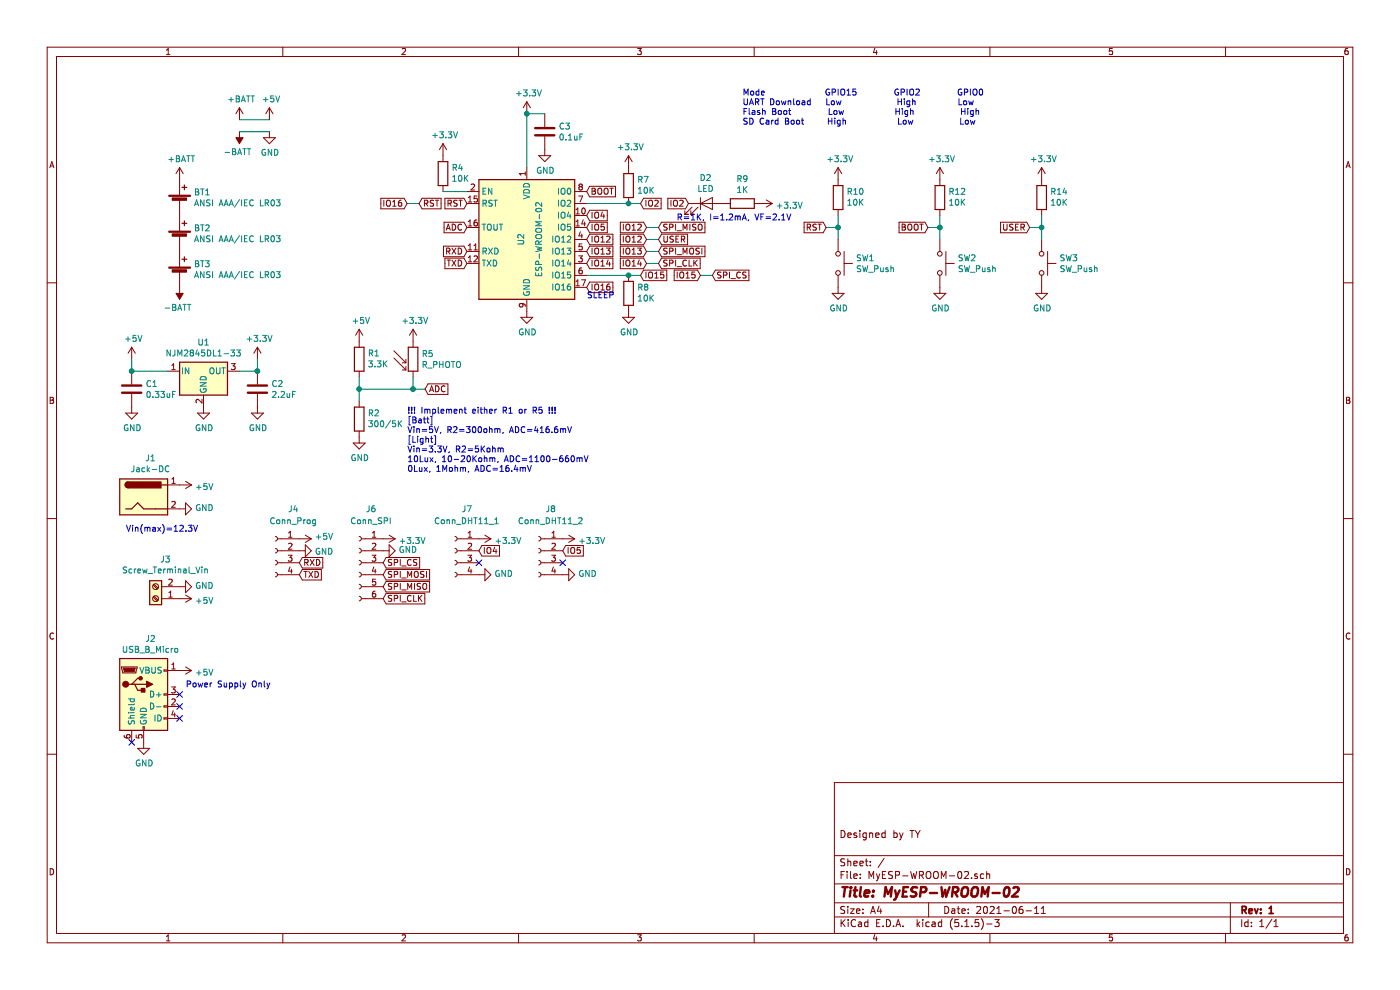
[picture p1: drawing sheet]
EESchema Schematic File Version 4
EELAYER 30 0
EELAYER END
$Descr A4 11693 8268
encoding utf-8
Sheet 1 1
Title "MyESP-WROOM-02"
Date "2021-06-11"
Rev "1"
Comp ""
Comment1 "Designed by TY"
Comment2 ""
Comment3 ""
Comment4 ""
$EndDescr
$Comp
L RF_Module:ESP-WROOM-02 U2
U 1 1
P 4400 2000
F 0 "U2" V 4350 2000 50  0000 C CNN
F 1 "ESP-WROOM-02" V 4500 2000 50  0000 C CNN
F 2 "RF_Module:ESP-WROOM-02" H 5000 1450 50  0001 C CNN
F 3 "https://www.espressif.com/sites/default/files/documentation/0c-esp-wroom-02_datasheet_en.pdf" H 4450 3500 50  0001 C CNN
	1    4400 2000
	1    0    0    -1  
$EndComp
$Comp
L Device:Battery_Cell BT1
U 1 1
P 1500 1700
F 0 "BT1" H 1618 1796 50  0000 L CNN
F 1 "ANSI AAA/IEC LR03" H 1618 1705 50  0000 L CNN
F 2 "Battery:BatteryHolder_Keystone_2466_1xAAA" V 1500 1760 50  0001 C CNN
F 3 "~" V 1500 1760 50  0001 C CNN
	1    1500 1700
	1    0    0    -1  
$EndComp
$Comp
L Device:Battery_Cell BT2
U 1 1
P 1500 2000
F 0 "BT2" H 1618 2096 50  0000 L CNN
F 1 "ANSI AAA/IEC LR03" H 1618 2005 50  0000 L CNN
F 2 "Battery:BatteryHolder_Keystone_2466_1xAAA" V 1500 2060 50  0001 C CNN
F 3 "~" V 1500 2060 50  0001 C CNN
	1    1500 2000
	1    0    0    -1  
$EndComp
$Comp
L Device:Battery_Cell BT3
U 1 1
P 1500 2300
F 0 "BT3" H 1618 2396 50  0000 L CNN
F 1 "ANSI AAA/IEC LR03" H 1618 2305 50  0000 L CNN
F 2 "Battery:BatteryHolder_Keystone_2466_1xAAA" V 1500 2360 50  0001 C CNN
F 3 "~" V 1500 2360 50  0001 C CNN
	1    1500 2300
	1    0    0    -1  
$EndComp
$Comp
L power:+BATT #PWR04
U 1 1
P 1500 1500
F 0 "#PWR04" H 1500 1350 50  0001 C CNN
F 1 "+BATT" H 1515 1673 50  0000 C CNN
F 2 "" H 1500 1500 50  0001 C CNN
F 3 "" H 1500 1500 50  0001 C CNN
	1    1500 1500
	1    0    0    -1  
$EndComp
$Comp
L power:-BATT #PWR05
U 1 1
P 1500 2400
F 0 "#PWR05" H 1500 2250 50  0001 C CNN
F 1 "-BATT" H 1515 2573 50  0000 C CNN
F 2 "" H 1500 2400 50  0001 C CNN
F 3 "" H 1500 2400 50  0001 C CNN
	1    1500 2400
	-1   0    0    1   
$EndComp
Text GLabel 3900 2100 0    50   Input ~ 0
RXD
Text GLabel 3900 2200 0    50   Input ~ 0
TXD
Text GLabel 3900 1700 0    50   Input ~ 0
RST
Text GLabel 3900 1900 0    50   Input ~ 0
ADC
$Comp
L Regulator_Linear:L7805 U1
U 1 1
P 1700 3100
F 0 "U1" H 1700 3342 50  0000 C CNN
F 1 "NJM2845DL1-33" H 1700 3251 50  0000 C CNN
F 2 "Package_TO_SOT_SMD:TO-252-2" H 1725 2950 50  0001 L CIN
F 3 "http://www.st.com/content/ccc/resource/technical/document/datasheet/41/4f/b3/b0/12/d4/47/88/CD00000444.pdf/files/CD00000444.pdf/jcr:content/translations/en.CD00000444.pdf" H 1700 3050 50  0001 C CNN
	1    1700 3100
	1    0    0    -1  
$EndComp
$Comp
L power:+5V #PWR016
U 1 1
P 2250 1000
F 0 "#PWR016" H 2250 850 50  0001 C CNN
F 1 "+5V" H 2265 1173 50  0000 C CNN
F 2 "" H 2250 1000 50  0001 C CNN
F 3 "" H 2250 1000 50  0001 C CNN
	1    2250 1000
	1    0    0    -1  
$EndComp
$Comp
L power:+BATT #PWR012
U 1 1
P 2000 1000
F 0 "#PWR012" H 2000 850 50  0001 C CNN
F 1 "+BATT" H 2015 1173 50  0000 C CNN
F 2 "" H 2000 1000 50  0001 C CNN
F 3 "" H 2000 1000 50  0001 C CNN
	1    2000 1000
	1    0    0    -1  
$EndComp
Wire Wire Line
	2250 1000 2000 1000
$Comp
L power:GND #PWR017
U 1 1
P 2250 1100
F 0 "#PWR017" H 2250 850 50  0001 C CNN
F 1 "GND" H 2255 927 50  0000 C CNN
F 2 "" H 2250 1100 50  0001 C CNN
F 3 "" H 2250 1100 50  0001 C CNN
	1    2250 1100
	1    0    0    -1  
$EndComp
$Comp
L power:-BATT #PWR013
U 1 1
P 2000 1100
F 0 "#PWR013" H 2000 950 50  0001 C CNN
F 1 "-BATT" H 2015 1273 50  0000 C CNN
F 2 "" H 2000 1100 50  0001 C CNN
F 3 "" H 2000 1100 50  0001 C CNN
	1    2000 1100
	-1   0    0    1   
$EndComp
Wire Wire Line
	2000 1100 2250 1100
$Comp
L power:+5V #PWR01
U 1 1
P 1100 3000
F 0 "#PWR01" H 1100 2850 50  0001 C CNN
F 1 "+5V" H 1115 3173 50  0000 C CNN
F 2 "" H 1100 3000 50  0001 C CNN
F 3 "" H 1100 3000 50  0001 C CNN
	1    1100 3000
	1    0    0    -1  
$EndComp
$Comp
L power:GND #PWR011
U 1 1
P 1700 3400
F 0 "#PWR011" H 1700 3150 50  0001 C CNN
F 1 "GND" H 1705 3227 50  0000 C CNN
F 2 "" H 1700 3400 50  0001 C CNN
F 3 "" H 1700 3400 50  0001 C CNN
	1    1700 3400
	1    0    0    -1  
$EndComp
$Comp
L Device:C C1
U 1 1
P 1100 3250
F 0 "C1" H 1215 3296 50  0000 L CNN
F 1 "0.33uF" H 1215 3205 50  0000 L CNN
F 2 "Capacitor_THT:C_Disc_D5.0mm_W2.5mm_P5.00mm" H 1138 3100 50  0001 C CNN
F 3 "~" H 1100 3250 50  0001 C CNN
	1    1100 3250
	1    0    0    -1  
$EndComp
$Comp
L power:GND #PWR02
U 1 1
P 1100 3400
F 0 "#PWR02" H 1100 3150 50  0001 C CNN
F 1 "GND" H 1105 3227 50  0000 C CNN
F 2 "" H 1100 3400 50  0001 C CNN
F 3 "" H 1100 3400 50  0001 C CNN
	1    1100 3400
	1    0    0    -1  
$EndComp
Wire Wire Line
	1100 3000 1100 3100
$Comp
L power:+3.3V #PWR014
U 1 1
P 2150 3000
F 0 "#PWR014" H 2150 2850 50  0001 C CNN
F 1 "+3.3V" H 2165 3173 50  0000 C CNN
F 2 "" H 2150 3000 50  0001 C CNN
F 3 "" H 2150 3000 50  0001 C CNN
	1    2150 3000
	1    0    0    -1  
$EndComp
$Comp
L Device:C C2
U 1 1
P 2150 3250
F 0 "C2" H 2265 3296 50  0000 L CNN
F 1 "2.2uF" H 2265 3205 50  0000 L CNN
F 2 "Capacitor_THT:C_Disc_D5.0mm_W2.5mm_P5.00mm" H 2188 3100 50  0001 C CNN
F 3 "~" H 2150 3250 50  0001 C CNN
	1    2150 3250
	1    0    0    -1  
$EndComp
$Comp
L power:GND #PWR015
U 1 1
P 2150 3400
F 0 "#PWR015" H 2150 3150 50  0001 C CNN
F 1 "GND" H 2155 3227 50  0000 C CNN
F 2 "" H 2150 3400 50  0001 C CNN
F 3 "" H 2150 3400 50  0001 C CNN
	1    2150 3400
	1    0    0    -1  
$EndComp
Wire Wire Line
	2150 3000 2150 3100
Connection ~ 2150 3100
Wire Wire Line
	1400 3100 1100 3100
Connection ~ 1100 3100
Wire Wire Line
	2000 3100 2150 3100
$Comp
L power:GND #PWR027
U 1 1
P 4400 2600
F 0 "#PWR027" H 4400 2350 50  0001 C CNN
F 1 "GND" H 4405 2427 50  0000 C CNN
F 2 "" H 4400 2600 50  0001 C CNN
F 3 "" H 4400 2600 50  0001 C CNN
	1    4400 2600
	1    0    0    -1  
$EndComp
$Comp
L Connector:Jack-DC J1
U 1 1
P 1200 4150
F 0 "J1" H 1257 4475 50  0000 C CNN
F 1 "Jack-DC" H 1257 4384 50  0000 C CNN
F 2 "Connector_BarrelJack:BarrelJack_Horizontal" H 1250 4110 50  0001 C CNN
F 3 "~" H 1250 4110 50  0001 C CNN
	1    1200 4150
	1    0    0    -1  
$EndComp
$Comp
L power:GND #PWR07
U 1 1
P 1500 4250
F 0 "#PWR07" H 1500 4000 50  0001 C CNN
F 1 "GND" V 1505 4122 50  0000 R CNN
F 2 "" H 1500 4250 50  0001 C CNN
F 3 "" H 1500 4250 50  0001 C CNN
	1    1500 4250
	0    -1   -1   0   
$EndComp
$Comp
L power:+5V #PWR06
U 1 1
P 1500 4050
F 0 "#PWR06" H 1500 3900 50  0001 C CNN
F 1 "+5V" V 1515 4178 50  0000 L CNN
F 2 "" H 1500 4050 50  0001 C CNN
F 3 "" H 1500 4050 50  0001 C CNN
	1    1500 4050
	0    1    1    0   
$EndComp
Text Notes 1050 4450 0    50   ~ 0
Vin(max)=12.3V
$Comp
L Connector:Screw_Terminal_01x02 J3
U 1 1
P 1300 5000
F 0 "J3" H 1218 4675 50  0000 C CNN
F 1 "Screw_Terminal_Vin" H 1218 4766 50  0000 C CNN
F 2 "TerminalBlock:TerminalBlock_bornier-2_P5.08mm" H 1300 5000 50  0001 C CNN
F 3 "~" H 1300 5000 50  0001 C CNN
	1    1300 5000
	-1   0    0    1   
$EndComp
$Comp
L power:GND #PWR08
U 1 1
P 1500 4900
F 0 "#PWR08" H 1500 4650 50  0001 C CNN
F 1 "GND" V 1505 4772 50  0000 R CNN
F 2 "" H 1500 4900 50  0001 C CNN
F 3 "" H 1500 4900 50  0001 C CNN
	1    1500 4900
	0    -1   -1   0   
$EndComp
$Comp
L power:+5V #PWR09
U 1 1
P 1500 5000
F 0 "#PWR09" H 1500 4850 50  0001 C CNN
F 1 "+5V" V 1515 5128 50  0000 L CNN
F 2 "" H 1500 5000 50  0001 C CNN
F 3 "" H 1500 5000 50  0001 C CNN
	1    1500 5000
	0    1    1    0   
$EndComp
$Comp
L power:+3.3V #PWR022
U 1 1
P 3700 1300
F 0 "#PWR022" H 3700 1150 50  0001 C CNN
F 1 "+3.3V" H 3715 1473 50  0000 C CNN
F 2 "" H 3700 1300 50  0001 C CNN
F 3 "" H 3700 1300 50  0001 C CNN
	1    3700 1300
	1    0    0    -1  
$EndComp
$Comp
L power:+3.3V #PWR026
U 1 1
P 4400 950
F 0 "#PWR026" H 4400 800 50  0001 C CNN
F 1 "+3.3V" H 4415 1123 50  0000 C CNN
F 2 "" H 4400 950 50  0001 C CNN
F 3 "" H 4400 950 50  0001 C CNN
	1    4400 950 
	1    0    0    -1  
$EndComp
$Comp
L Device:C C3
U 1 1
P 4550 1100
F 0 "C3" H 4665 1146 50  0000 L CNN
F 1 "0.1uF" H 4665 1055 50  0000 L CNN
F 2 "Capacitor_THT:C_Disc_D5.0mm_W2.5mm_P5.00mm" H 4588 950 50  0001 C CNN
F 3 "~" H 4550 1100 50  0001 C CNN
	1    4550 1100
	1    0    0    -1  
$EndComp
$Comp
L power:GND #PWR028
U 1 1
P 4550 1250
F 0 "#PWR028" H 4550 1000 50  0001 C CNN
F 1 "GND" H 4555 1077 50  0000 C CNN
F 2 "" H 4550 1250 50  0001 C CNN
F 3 "" H 4550 1250 50  0001 C CNN
	1    4550 1250
	1    0    0    -1  
$EndComp
Wire Wire Line
	4550 950  4400 950 
Wire Wire Line
	4400 950  4400 1400
Connection ~ 4400 950 
$Comp
L power:+3.3V #PWR031
U 1 1
P 5250 1400
F 0 "#PWR031" H 5250 1250 50  0001 C CNN
F 1 "+3.3V" H 5265 1573 50  0000 C CNN
F 2 "" H 5250 1400 50  0001 C CNN
F 3 "" H 5250 1400 50  0001 C CNN
	1    5250 1400
	1    0    0    -1  
$EndComp
$Comp
L power:GND #PWR032
U 1 1
P 5250 2600
F 0 "#PWR032" H 5250 2350 50  0001 C CNN
F 1 "GND" H 5255 2427 50  0000 C CNN
F 2 "" H 5250 2600 50  0001 C CNN
F 3 "" H 5250 2600 50  0001 C CNN
	1    5250 2600
	1    0    0    -1  
$EndComp
$Comp
L Switch:SW_Push SW1
U 1 1
P 7000 2200
F 0 "SW1" V 6954 2348 50  0000 L CNN
F 1 "SW_Push" V 7045 2348 50  0000 L CNN
F 2 "Button_Switch_THT:SW_PUSH_6mm" H 7000 2400 50  0001 C CNN
F 3 "~" H 7000 2400 50  0001 C CNN
	1    7000 2200
	0    1    1    0   
$EndComp
Text GLabel 4900 1600 2    50   Input ~ 0
BOOT
Text Notes 6200 1050 0    50   ~ 0
Mode             GPIO15        GPIO2        GPIO0\nUART Download   Low            High         Low\nFlash Boot        Low           High          High\nSD Card Boot     High           Low          Low
$Comp
L power:GND #PWR037
U 1 1
P 7000 2400
F 0 "#PWR037" H 7000 2150 50  0001 C CNN
F 1 "GND" H 7005 2227 50  0000 C CNN
F 2 "" H 7000 2400 50  0001 C CNN
F 3 "" H 7000 2400 50  0001 C CNN
	1    7000 2400
	1    0    0    -1  
$EndComp
Text GLabel 6900 1900 0    50   Input ~ 0
RST
$Comp
L Device:R R10
U 1 1
P 7000 1650
F 0 "R10" H 6930 1604 50  0000 R CNN
F 1 "10K" H 6930 1695 50  0000 R CNN
F 2 "Resistor_THT:R_Axial_DIN0207_L6.3mm_D2.5mm_P10.16mm_Horizontal" V 6930 1650 50  0001 C CNN
F 3 "~" H 7000 1650 50  0001 C CNN
	1    7000 1650
	-1   0    0    1   
$EndComp
$Comp
L power:+3.3V #PWR036
U 1 1
P 7000 1500
F 0 "#PWR036" H 7000 1350 50  0001 C CNN
F 1 "+3.3V" H 7015 1673 50  0000 C CNN
F 2 "" H 7000 1500 50  0001 C CNN
F 3 "" H 7000 1500 50  0001 C CNN
	1    7000 1500
	1    0    0    -1  
$EndComp
Wire Wire Line
	7000 1800 7000 1900
Wire Wire Line
	6900 1900 7000 1900
Connection ~ 7000 1900
Wire Wire Line
	7000 1900 7000 2000
$Comp
L Switch:SW_Push SW2
U 1 1
P 7850 2200
F 0 "SW2" V 7804 2348 50  0000 L CNN
F 1 "SW_Push" V 7895 2348 50  0000 L CNN
F 2 "Button_Switch_THT:SW_PUSH_6mm" H 7850 2400 50  0001 C CNN
F 3 "~" H 7850 2400 50  0001 C CNN
	1    7850 2200
	0    1    1    0   
$EndComp
$Comp
L power:GND #PWR044
U 1 1
P 7850 2400
F 0 "#PWR044" H 7850 2150 50  0001 C CNN
F 1 "GND" H 7855 2227 50  0000 C CNN
F 2 "" H 7850 2400 50  0001 C CNN
F 3 "" H 7850 2400 50  0001 C CNN
	1    7850 2400
	1    0    0    -1  
$EndComp
$Comp
L Device:R R12
U 1 1
P 7850 1650
F 0 "R12" H 7780 1604 50  0000 R CNN
F 1 "10K" H 7780 1695 50  0000 R CNN
F 2 "Resistor_THT:R_Axial_DIN0207_L6.3mm_D2.5mm_P10.16mm_Horizontal" V 7780 1650 50  0001 C CNN
F 3 "~" H 7850 1650 50  0001 C CNN
	1    7850 1650
	-1   0    0    1   
$EndComp
$Comp
L power:+3.3V #PWR043
U 1 1
P 7850 1500
F 0 "#PWR043" H 7850 1350 50  0001 C CNN
F 1 "+3.3V" H 7865 1673 50  0000 C CNN
F 2 "" H 7850 1500 50  0001 C CNN
F 3 "" H 7850 1500 50  0001 C CNN
	1    7850 1500
	1    0    0    -1  
$EndComp
Wire Wire Line
	7850 1800 7850 1900
Wire Wire Line
	7750 1900 7850 1900
Connection ~ 7850 1900
Wire Wire Line
	7850 1900 7850 2000
Text GLabel 7750 1900 0    50   Input ~ 0
BOOT
Text GLabel 4900 2400 2    50   Input ~ 0
IO16
Text GLabel 3500 1700 2    50   Input ~ 0
RST
Text GLabel 3400 1700 0    50   Input ~ 0
IO16
$Comp
L Device:R R8
U 1 1
P 5250 2450
F 0 "R8" H 5180 2404 50  0000 R CNN
F 1 "10K" H 5180 2495 50  0000 R CNN
F 2 "Resistor_THT:R_Axial_DIN0207_L6.3mm_D2.5mm_P10.16mm_Horizontal" V 5180 2450 50  0001 C CNN
F 3 "~" H 5250 2450 50  0001 C CNN
	1    5250 2450
	-1   0    0    1   
$EndComp
Text GLabel 5350 2300 2    50   Input ~ 0
IO15
Wire Wire Line
	5350 2300 5250 2300
Wire Wire Line
	4900 2300 5250 2300
Connection ~ 5250 2300
Text GLabel 5350 1700 2    50   Input ~ 0
IO2
$Comp
L Device:R R7
U 1 1
P 5250 1550
F 0 "R7" H 5180 1504 50  0000 R CNN
F 1 "10K" H 5180 1595 50  0000 R CNN
F 2 "Resistor_THT:R_Axial_DIN0207_L6.3mm_D2.5mm_P10.16mm_Horizontal" V 5180 1550 50  0001 C CNN
F 3 "~" H 5250 1550 50  0001 C CNN
	1    5250 1550
	-1   0    0    1   
$EndComp
Wire Wire Line
	5350 1700 5250 1700
Wire Wire Line
	4900 1700 5250 1700
Connection ~ 5250 1700
$Comp
L Device:R R4
U 1 1
P 3700 1450
F 0 "R4" H 3630 1404 50  0000 R CNN
F 1 "10K" H 3630 1495 50  0000 R CNN
F 2 "Resistor_THT:R_Axial_DIN0207_L6.3mm_D2.5mm_P10.16mm_Horizontal" V 3630 1450 50  0001 C CNN
F 3 "~" H 3700 1450 50  0001 C CNN
	1    3700 1450
	-1   0    0    1   
$EndComp
Wire Wire Line
	3900 1600 3700 1600
Text GLabel 8600 1900 0    50   Input ~ 0
USER
Wire Wire Line
	8700 1900 8700 2000
Connection ~ 8700 1900
Wire Wire Line
	8600 1900 8700 1900
Wire Wire Line
	8700 1800 8700 1900
$Comp
L power:+3.3V #PWR046
U 1 1
P 8700 1500
F 0 "#PWR046" H 8700 1350 50  0001 C CNN
F 1 "+3.3V" H 8715 1673 50  0000 C CNN
F 2 "" H 8700 1500 50  0001 C CNN
F 3 "" H 8700 1500 50  0001 C CNN
	1    8700 1500
	1    0    0    -1  
$EndComp
$Comp
L Device:R R14
U 1 1
P 8700 1650
F 0 "R14" H 8630 1604 50  0000 R CNN
F 1 "10K" H 8630 1695 50  0000 R CNN
F 2 "Resistor_THT:R_Axial_DIN0207_L6.3mm_D2.5mm_P10.16mm_Horizontal" V 8630 1650 50  0001 C CNN
F 3 "~" H 8700 1650 50  0001 C CNN
	1    8700 1650
	-1   0    0    1   
$EndComp
$Comp
L power:GND #PWR047
U 1 1
P 8700 2400
F 0 "#PWR047" H 8700 2150 50  0001 C CNN
F 1 "GND" H 8705 2227 50  0000 C CNN
F 2 "" H 8700 2400 50  0001 C CNN
F 3 "" H 8700 2400 50  0001 C CNN
	1    8700 2400
	1    0    0    -1  
$EndComp
$Comp
L Switch:SW_Push SW3
U 1 1
P 8700 2200
F 0 "SW3" V 8654 2348 50  0000 L CNN
F 1 "SW_Push" V 8745 2348 50  0000 L CNN
F 2 "Button_Switch_THT:SW_PUSH_6mm" H 8700 2400 50  0001 C CNN
F 3 "~" H 8700 2400 50  0001 C CNN
	1    8700 2200
	0    1    1    0   
$EndComp
$Comp
L Connector:Conn_01x04_Female J4
U 1 1
P 2300 4600
F 0 "J4" H 2150 4950 50  0000 C CNN
F 1 "Conn_Prog" H 2150 4850 50  0000 C CNN
F 2 "Connector_PinSocket_2.54mm:PinSocket_1x04_P2.54mm_Vertical" H 2300 4600 50  0001 C CNN
F 3 "~" H 2300 4600 50  0001 C CNN
	1    2300 4600
	-1   0    0    -1  
$EndComp
$Comp
L power:+5V #PWR018
U 1 1
P 2500 4500
F 0 "#PWR018" H 2500 4350 50  0001 C CNN
F 1 "+5V" V 2515 4628 50  0000 L CNN
F 2 "" H 2500 4500 50  0001 C CNN
F 3 "" H 2500 4500 50  0001 C CNN
	1    2500 4500
	0    1    -1   0   
$EndComp
$Comp
L power:GND #PWR019
U 1 1
P 2500 4600
F 0 "#PWR019" H 2500 4350 50  0001 C CNN
F 1 "GND" V 2505 4472 50  0000 R CNN
F 2 "" H 2500 4600 50  0001 C CNN
F 3 "" H 2500 4600 50  0001 C CNN
	1    2500 4600
	0    -1   1    0   
$EndComp
Text GLabel 2500 4700 2    50   Input ~ 0
RXD
Text GLabel 2500 4800 2    50   Input ~ 0
TXD
$Comp
L Device:R R1
U 1 1
P 3000 3000
F 0 "R1" H 2930 2954 50  0000 R CNN
F 1 "3.3K" H 2930 3045 50  0000 R CNN
F 2 "Resistor_THT:R_Axial_DIN0207_L6.3mm_D2.5mm_P10.16mm_Horizontal" V 2930 3000 50  0001 C CNN
F 3 "~" H 3000 3000 50  0001 C CNN
	1    3000 3000
	-1   0    0    1   
$EndComp
$Comp
L Device:R R2
U 1 1
P 3000 3500
F 0 "R2" H 2930 3454 50  0000 R CNN
F 1 "300/5K" H 2930 3545 50  0000 R CNN
F 2 "Resistor_THT:R_Axial_DIN0207_L6.3mm_D2.5mm_P10.16mm_Horizontal" V 2930 3500 50  0001 C CNN
F 3 "~" H 3000 3500 50  0001 C CNN
	1    3000 3500
	-1   0    0    1   
$EndComp
Wire Wire Line
	3000 3150 3000 3250
Wire Wire Line
	3000 3250 3000 3350
Connection ~ 3000 3250
$Comp
L power:GND #PWR021
U 1 1
P 3000 3650
F 0 "#PWR021" H 3000 3400 50  0001 C CNN
F 1 "GND" H 3005 3477 50  0000 C CNN
F 2 "" H 3000 3650 50  0001 C CNN
F 3 "" H 3000 3650 50  0001 C CNN
	1    3000 3650
	1    0    0    -1  
$EndComp
$Comp
L power:+5V #PWR020
U 1 1
P 3000 2850
F 0 "#PWR020" H 3000 2700 50  0001 C CNN
F 1 "+5V" H 3015 3023 50  0000 C CNN
F 2 "" H 3000 2850 50  0001 C CNN
F 3 "" H 3000 2850 50  0001 C CNN
	1    3000 2850
	1    0    0    -1  
$EndComp
$Comp
L Device:R_PHOTO R5
U 1 1
P 3450 3000
F 0 "R5" H 3520 3046 50  0000 L CNN
F 1 "R_PHOTO" H 3520 2955 50  0000 L CNN
F 2 "LED_THT:LED_D3.0mm" V 3500 2750 50  0001 L CNN
F 3 "~" H 3450 2950 50  0001 C CNN
	1    3450 3000
	1    0    0    -1  
$EndComp
$Comp
L power:+3.3V #PWR024
U 1 1
P 3450 2850
F 0 "#PWR024" H 3450 2700 50  0001 C CNN
F 1 "+3.3V" H 3465 3023 50  0000 C CNN
F 2 "" H 3450 2850 50  0001 C CNN
F 3 "" H 3450 2850 50  0001 C CNN
	1    3450 2850
	1    0    0    -1  
$EndComp
Wire Wire Line
	3450 3150 3450 3250
Text GLabel 3550 3250 2    50   Input ~ 0
ADC
Text Notes 3400 3950 0    50   ~ 0
!!! Implement either R1 or R5 !!!\n[Batt]\nVin=5V, R2=300ohm, ADC=416.6mV\n[Light]\nVin=3.3V, R2=5Kohm\n10Lux, 10-20Kohm, ADC=1100-660mV\n0Lux, 1Mohm, ADC=16.4mV
Text GLabel 4900 1800 2    50   Input ~ 0
IO4
Text GLabel 4900 1900 2    50   Input ~ 0
IO5
Text GLabel 4900 2000 2    50   Input ~ 0
IO12
Text GLabel 4900 2100 2    50   Input ~ 0
IO13
Text GLabel 4900 2200 2    50   Input ~ 0
IO14
Text GLabel 5400 1900 0    50   Input ~ 0
IO12
Text GLabel 5400 2100 0    50   Input ~ 0
IO13
Text GLabel 5400 2200 0    50   Input ~ 0
IO14
Text GLabel 5850 2300 0    50   Input ~ 0
IO15
Text GLabel 5500 2200 2    50   Input ~ 0
SPI_CLK
Text GLabel 5500 1900 2    50   Input ~ 0
SPI_MISO
Text GLabel 5500 2100 2    50   Input ~ 0
SPI_MOSI
Text GLabel 5950 2300 2    50   Input ~ 0
SPI_CS
Wire Wire Line
	5400 1900 5500 1900
Wire Wire Line
	5400 2100 5500 2100
Wire Wire Line
	5400 2200 5500 2200
Wire Wire Line
	5850 2300 5950 2300
Text Notes 4900 2500 0    50   ~ 0
SLEEP
$Comp
L Connector:Conn_01x06_Female J6
U 1 1
P 3000 4700
F 0 "J6" H 2900 5150 50  0000 C CNN
F 1 "Conn_SPI" H 2900 5050 50  0000 C CNN
F 2 "Connector_PinSocket_2.54mm:PinSocket_1x06_P2.54mm_Vertical" H 3000 4700 50  0001 C CNN
F 3 "~" H 3000 4700 50  0001 C CNN
	1    3000 4700
	-1   0    0    -1  
$EndComp
$Comp
L power:+3.3V #PWR029
U 1 1
P 3200 4500
F 0 "#PWR029" H 3200 4350 50  0001 C CNN
F 1 "+3.3V" V 3215 4628 50  0000 L CNN
F 2 "" H 3200 4500 50  0001 C CNN
F 3 "" H 3200 4500 50  0001 C CNN
	1    3200 4500
	0    1    1    0   
$EndComp
$Comp
L power:GND #PWR030
U 1 1
P 3200 4600
F 0 "#PWR030" H 3200 4350 50  0001 C CNN
F 1 "GND" V 3205 4472 50  0000 R CNN
F 2 "" H 3200 4600 50  0001 C CNN
F 3 "" H 3200 4600 50  0001 C CNN
	1    3200 4600
	0    -1   -1   0   
$EndComp
Text GLabel 3200 4700 2    50   Input ~ 0
SPI_CS
Text GLabel 3200 4800 2    50   Input ~ 0
SPI_MOSI
Text GLabel 3200 4900 2    50   Input ~ 0
SPI_MISO
Text GLabel 3200 5000 2    50   Input ~ 0
SPI_CLK
$Comp
L Connector:Conn_01x04_Female J7
U 1 1
P 3800 4600
F 0 "J7" H 3700 4950 50  0000 C CNN
F 1 "Conn_DHT11_1" H 3700 4850 50  0000 C CNN
F 2 "Connector_PinSocket_2.54mm:PinSocket_1x04_P2.54mm_Vertical" H 3800 4600 50  0001 C CNN
F 3 "~" H 3800 4600 50  0001 C CNN
	1    3800 4600
	-1   0    0    -1  
$EndComp
$Comp
L power:+3.3V #PWR033
U 1 1
P 4000 4500
F 0 "#PWR033" H 4000 4350 50  0001 C CNN
F 1 "+3.3V" V 4015 4628 50  0000 L CNN
F 2 "" H 4000 4500 50  0001 C CNN
F 3 "" H 4000 4500 50  0001 C CNN
	1    4000 4500
	0    1    1    0   
$EndComp
$Comp
L power:GND #PWR034
U 1 1
P 4000 4800
F 0 "#PWR034" H 4000 4550 50  0001 C CNN
F 1 "GND" V 4005 4672 50  0000 R CNN
F 2 "" H 4000 4800 50  0001 C CNN
F 3 "" H 4000 4800 50  0001 C CNN
	1    4000 4800
	0    -1   -1   0   
$EndComp
NoConn ~ 4000 4700
Text GLabel 4000 4600 2    50   Input ~ 0
IO4
$Comp
L Connector:Conn_01x04_Female J8
U 1 1
P 4500 4600
F 0 "J8" H 4400 4950 50  0000 C CNN
F 1 "Conn_DHT11_2" H 4400 4850 50  0000 C CNN
F 2 "Connector_PinSocket_2.54mm:PinSocket_1x04_P2.54mm_Vertical" H 4500 4600 50  0001 C CNN
F 3 "~" H 4500 4600 50  0001 C CNN
	1    4500 4600
	-1   0    0    -1  
$EndComp
$Comp
L power:+3.3V #PWR038
U 1 1
P 4700 4500
F 0 "#PWR038" H 4700 4350 50  0001 C CNN
F 1 "+3.3V" V 4715 4628 50  0000 L CNN
F 2 "" H 4700 4500 50  0001 C CNN
F 3 "" H 4700 4500 50  0001 C CNN
	1    4700 4500
	0    1    1    0   
$EndComp
$Comp
L power:GND #PWR039
U 1 1
P 4700 4800
F 0 "#PWR039" H 4700 4550 50  0001 C CNN
F 1 "GND" V 4705 4672 50  0000 R CNN
F 2 "" H 4700 4800 50  0001 C CNN
F 3 "" H 4700 4800 50  0001 C CNN
	1    4700 4800
	0    -1   -1   0   
$EndComp
NoConn ~ 4700 4700
Text GLabel 4700 4600 2    50   Input ~ 0
IO5
Text GLabel 5750 1700 0    50   Input ~ 0
IO2
$Comp
L Device:LED D2
U 1 1
P 5900 1700
F 0 "D2" H 5893 1916 50  0000 C CNN
F 1 "LED" H 5893 1825 50  0000 C CNN
F 2 "LED_THT:LED_D3.0mm" H 5900 1700 50  0001 C CNN
F 3 "~" H 5900 1700 50  0001 C CNN
	1    5900 1700
	1    0    0    -1  
$EndComp
$Comp
L Device:R R9
U 1 1
P 6200 1700
F 0 "R9" V 5993 1700 50  0000 C CNN
F 1 "1K" V 6084 1700 50  0000 C CNN
F 2 "Resistor_THT:R_Axial_DIN0207_L6.3mm_D2.5mm_P10.16mm_Horizontal" V 6130 1700 50  0001 C CNN
F 3 "~" H 6200 1700 50  0001 C CNN
	1    6200 1700
	0    1    1    0   
$EndComp
$Comp
L power:+3.3V #PWR035
U 1 1
P 6350 1700
F 0 "#PWR035" H 6350 1550 50  0001 C CNN
F 1 "+3.3V" V 6365 1828 50  0000 L CNN
F 2 "" H 6350 1700 50  0001 C CNN
F 3 "" H 6350 1700 50  0001 C CNN
	1    6350 1700
	0    1    1    0   
$EndComp
$Comp
L Connector:USB_B_Micro J2
U 1 1
P 1200 5800
F 0 "J2" H 1257 6267 50  0000 C CNN
F 1 "USB_B_Micro" H 1257 6176 50  0000 C CNN
F 2 "Connector_USB:USB_Micro-B_GCT_USB3076-30-A" H 1350 5750 50  0001 C CNN
F 3 "~" H 1350 5750 50  0001 C CNN
	1    1200 5800
	1    0    0    -1  
$EndComp
$Comp
L power:+5V #PWR010
U 1 1
P 1500 5600
F 0 "#PWR010" H 1500 5450 50  0001 C CNN
F 1 "+5V" V 1515 5728 50  0000 L CNN
F 2 "" H 1500 5600 50  0001 C CNN
F 3 "" H 1500 5600 50  0001 C CNN
	1    1500 5600
	0    1    1    0   
$EndComp
$Comp
L power:GND #PWR03
U 1 1
P 1200 6200
F 0 "#PWR03" H 1200 5950 50  0001 C CNN
F 1 "GND" H 1205 6027 50  0000 C CNN
F 2 "" H 1200 6200 50  0001 C CNN
F 3 "" H 1200 6200 50  0001 C CNN
	1    1200 6200
	1    0    0    -1  
$EndComp
NoConn ~ 1100 6200
NoConn ~ 1500 6000
NoConn ~ 1500 5900
NoConn ~ 1500 5800
Text Notes 1550 5750 0    50   ~ 0
Power Supply Only
Text GLabel 5400 2000 0    50   Input ~ 0
IO12
Text GLabel 5500 2000 2    50   Input ~ 0
USER
Wire Wire Line
	5400 2000 5500 2000
Wire Wire Line
	3400 1700 3500 1700
Text Notes 5650 1850 0    50   ~ 0
R=1K, I=1.2mA, VF=2.1V
Wire Wire Line
	3000 3250 3450 3250
Wire Wire Line
	3550 3250 3450 3250
Connection ~ 3450 3250
$EndSCHEMATC
